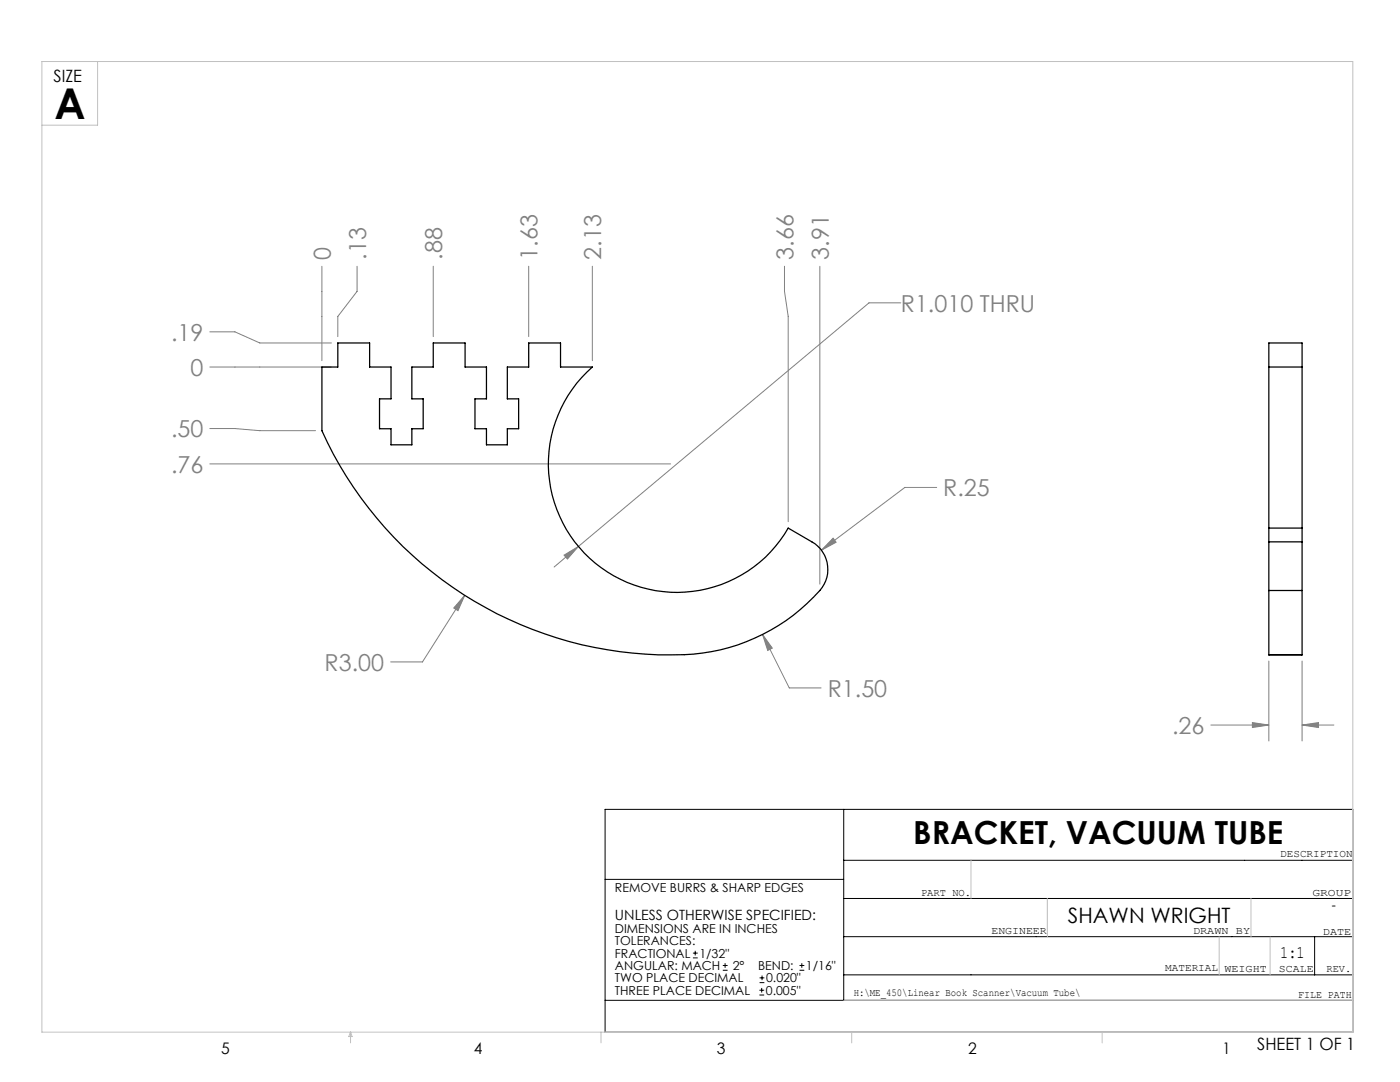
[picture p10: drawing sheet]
<svg xmlns="http://www.w3.org/2000/svg" width="279mm" height="216mm" viewBox="0 0 279 216" stroke-linecap="round" stroke-linejoin="round" font-family="sans-serif">
<g fill="none" stroke="#000" stroke-width=".2">
<path d="M120.8 161.5h149.2v44.5h-149.2zM120.8 175.5h47.6M168.4 179.3h101.6M168.4 161.5v38.1M168.4 171.7h101.6M120.8 199.6h149.2M138.3 191.1h.9M138.3 190.2h.9M138.7 189.7v.9M144.3 193.6h.9M144.3 192.7h.9M144.7 192.2v.9"/>
<path d="M151.6 198.5h.9M151.6 197.6h.9M151.6 196.1h.9M151.6 195.1h.9M152 197.1v.9M152.1 194.7v.9M159.6 193.6h.9M159.6 192.7h.9M160 192.2v.9M168.4 186.9h101.6M168.4 194.5h101.6M262.4 186.9v7.6"/>
</g>
<g fill="none" stroke="#808080" stroke-width=".2">
<path d="M64.2 53.1v18.9M71.3 53.1v5l-3.9 5v4.1M86.5 53.1v14.1M105.5 53.1v14.1M118.2 53.1v18.9M156.6 53.1v5l.7 5v41M163.6 53.1v63.5M41.9 73.2h24.2M41.9 66.2h5l5 2.2h14.2M179.8 60.4h-6.4l-58 48.6M41.9 85.5h5l5 .4h11.1M41.9 92.6h91.9"/>
<path d="M186.9 97.3h-6.3l-16.7 12.5M92.7 118.8l-1.3 3-.8-.5zM92.7 118.8l-8.4 13.3h-6.3M112.6 110.8l2.8-1.8-2.2 2.5zM115.4 109l-4.8 4.1M166.3 107.4l.6 .8-3 1.6zM152.2 126.6l1.9 2.7-.9 .5zM152.2 126.6l5.3 10.7h6.4M253.2 131.9v15.9M259.9 131.9v15.9M241.7 144.7h11.5M249.9 144.2l3.3 .5-3.3 .5z"/>
<path d="M259.9 144.7l3.2-.5v1zM259.9 144.7h6.3"/>
</g>
<g fill="none" stroke="#c0c0c0" stroke-width=".2">
<path d="M8.4 12.3h261.6v193.7h-261.6zM19.5 12.3v12.7h-11.1M193.8 171.7v7.6M209 179.3v7.6M249.7 179.3v7.6M168.4 199.6h101.6M243.3 186.9v7.6M253.5 186.9v7.6M70 206v2.1M70 206l.3 .8h-.7zM119.9 206v2.1M170 206v2.1"/>
<path d="M220 206v2.1"/>
</g>
<path d="M112.6 110.8l.6 .7 2.2-2.5zM152.2 126.6l1 3.2 .9-.5zM166.3 107.4l-2.4 2.4 3-1.6zM92.7 118.8l-2.1 2.5 .8 .5zM249.9 144.2l3.3 .5-3.3 .5zM259.9 144.7l3.2-.5v1z" fill="#808080"/>
<g fill="none" stroke="#000" stroke-width=".25">
<path d="M67.4 68.4h6.4v4.8h4.2v6.4h-2.3v5.9h2.3v3.3h4.2v-3.3h2.3v-5.9h-2.3v-6.4h4.3v-4.8h6.3v4.8h4.3v6.4h-2.3v5.9h2.3v3.3h4.1v-3.3h2.3v-5.9h-2.3v-6.4h4.3v-4.8h6.4v4.8h6.3a25.7 25.7 0 0 0 .6 39.2 25.7 25.7 0 0 0 38.5-7l4.7 2.7a6.3 6.3 0 0 1 1.6 9.7 38.5 38.5 0 0 1-29.6 12.9 76.1 76.1 0 0 1-69.8-44.8v-12.7h3.2zM253.2 73.2v32.2M253.2 73.2v-4.8h6.7v4.8M253.2 73.2h6.7M259.9 73.2v32.2M253.2 108.1v9.7M253.2 117.8v12.8M253.2 108.1h6.7M253.2 117.8h6.7M253.2 105.4h6.7M253.2 105.4v2.7M259.9 108.1v9.7"/>
<path d="M259.9 117.8v12.8M259.9 105.4v2.7M253.2 130.6h6.7"/>
</g>
<text font-size="8.5" x="10.9" y="23.8">A</text>
<text font-size="6.3" x="182.3" y="168.4">BRACKET, VACUUM TUBE</text>
<g font-size="4.7" fill="#808080">
<text x="66" y="51.8" transform="rotate(-90 66 51.8)">0</text>
<text x="73.1" y="51.8" transform="rotate(-90 73.1 51.8)">.13</text>
<text x="88.2" y="51.8" transform="rotate(-90 88.2 51.8)">.88</text>
<text x="107.3" y="51.8" transform="rotate(-90 107.3 51.8)">1.63</text>
<text x="120" y="51.8" transform="rotate(-90 120 51.8)">2.13</text>
<text x="158.3" y="51.8" transform="rotate(-90 158.3 51.8)">3.66</text>
<text x="165.4" y="51.8" transform="rotate(-90 165.4 51.8)">3.91</text>
<text x="179.8" y="62.2">R1.010 THRU</text>
<text x="34.1" y="67.9">.19</text>
<text x="38" y="75">0</text>
<text x="34.1" y="87.3">.50</text>
<text x="34.1" y="94.3">.76</text>
<text x="188.2" y="99">R.25</text>
<text x="64.8" y="133.8">R3.00</text>
<text x="165.2" y="139">R1.50</text>
<text x="233.9" y="146.4">.26</text>
</g>
<text font-size="4.2" x="213.1" y="184.3">SHAWN WRIGHT</text>
<text font-size="3.5" x="255.5" y="191.2">1:1</text>
<g font-size="3.4">
<text x="10.7" y="16.4">SIZE</text>
<text x="250.9" y="209.5">SHEET 1 OF 1</text>
</g>
<g font-size="3.2">
<text x="44.2" y="210.4">5</text>
<text x="94.6" y="210.3">4</text>
<text x="143.1" y="210.4">3</text>
<text x="193.2" y="210.3">2</text>
<text x="244" y="210.3">1</text>
</g>
<g font-size="2.8">
<text x="122.7" y="183.6">UNLESS OTHERWISE SPECIFIED:</text>
<text x="265.7" y="181.6">-</text>
</g>
<g font-size="2.5">
<text x="122.7" y="178">REMOVE BURRS &amp; SHARP EDGES</text>
<text x="122.7" y="186.2">DIMENSIONS ARE IN INCHES</text>
<text x="122.7" y="188.6">TOLERANCES:</text>
<text x="122.7" y="191.1">FRACTIONAL</text>
<text x="139.6" y="191.1">1/32&quot;</text>
<text x="122.7" y="193.6">ANGULAR: MACH</text>
<text x="122.7" y="196">TWO PLACE DECIMAL</text>
<text x="146.2" y="193.6">2°</text>
<text x="151.3" y="193.6">BEND:</text>
<text x="152.9" y="196">0.020&quot;</text>
<text x="160.8" y="193.6">1/16&quot;</text>
<text x="122.7" y="198.5">THREE PLACE DECIMAL</text>
<text x="152.8" y="198.5">0.005&quot;</text>
</g>
<g font-size="2.1">
<text x="255.5" y="171">DESCRIPTION</text>
<text x="183.8" y="178.8">PART NO.</text>
<text x="261.9" y="178.8">GROUP</text>
<text x="197.9" y="186.4">ENGINEER</text>
<text x="238.1" y="186.4">DRAWN BY</text>
<text x="264" y="186.5">DATE</text>
<text x="232.5" y="193.8">MATERIAL</text>
<text x="244.4" y="193.9">WEIGHT</text>
<text x="255.2" y="194">SCALE</text>
<text x="264.7" y="193.9">REV.</text>
<text x="170.4" y="198.7">H:\ME_450\Linear Book Scanner\Vacuum Tube\</text>
<text x="259.1" y="199.1">FILE PATH</text>
</g>
</svg>
